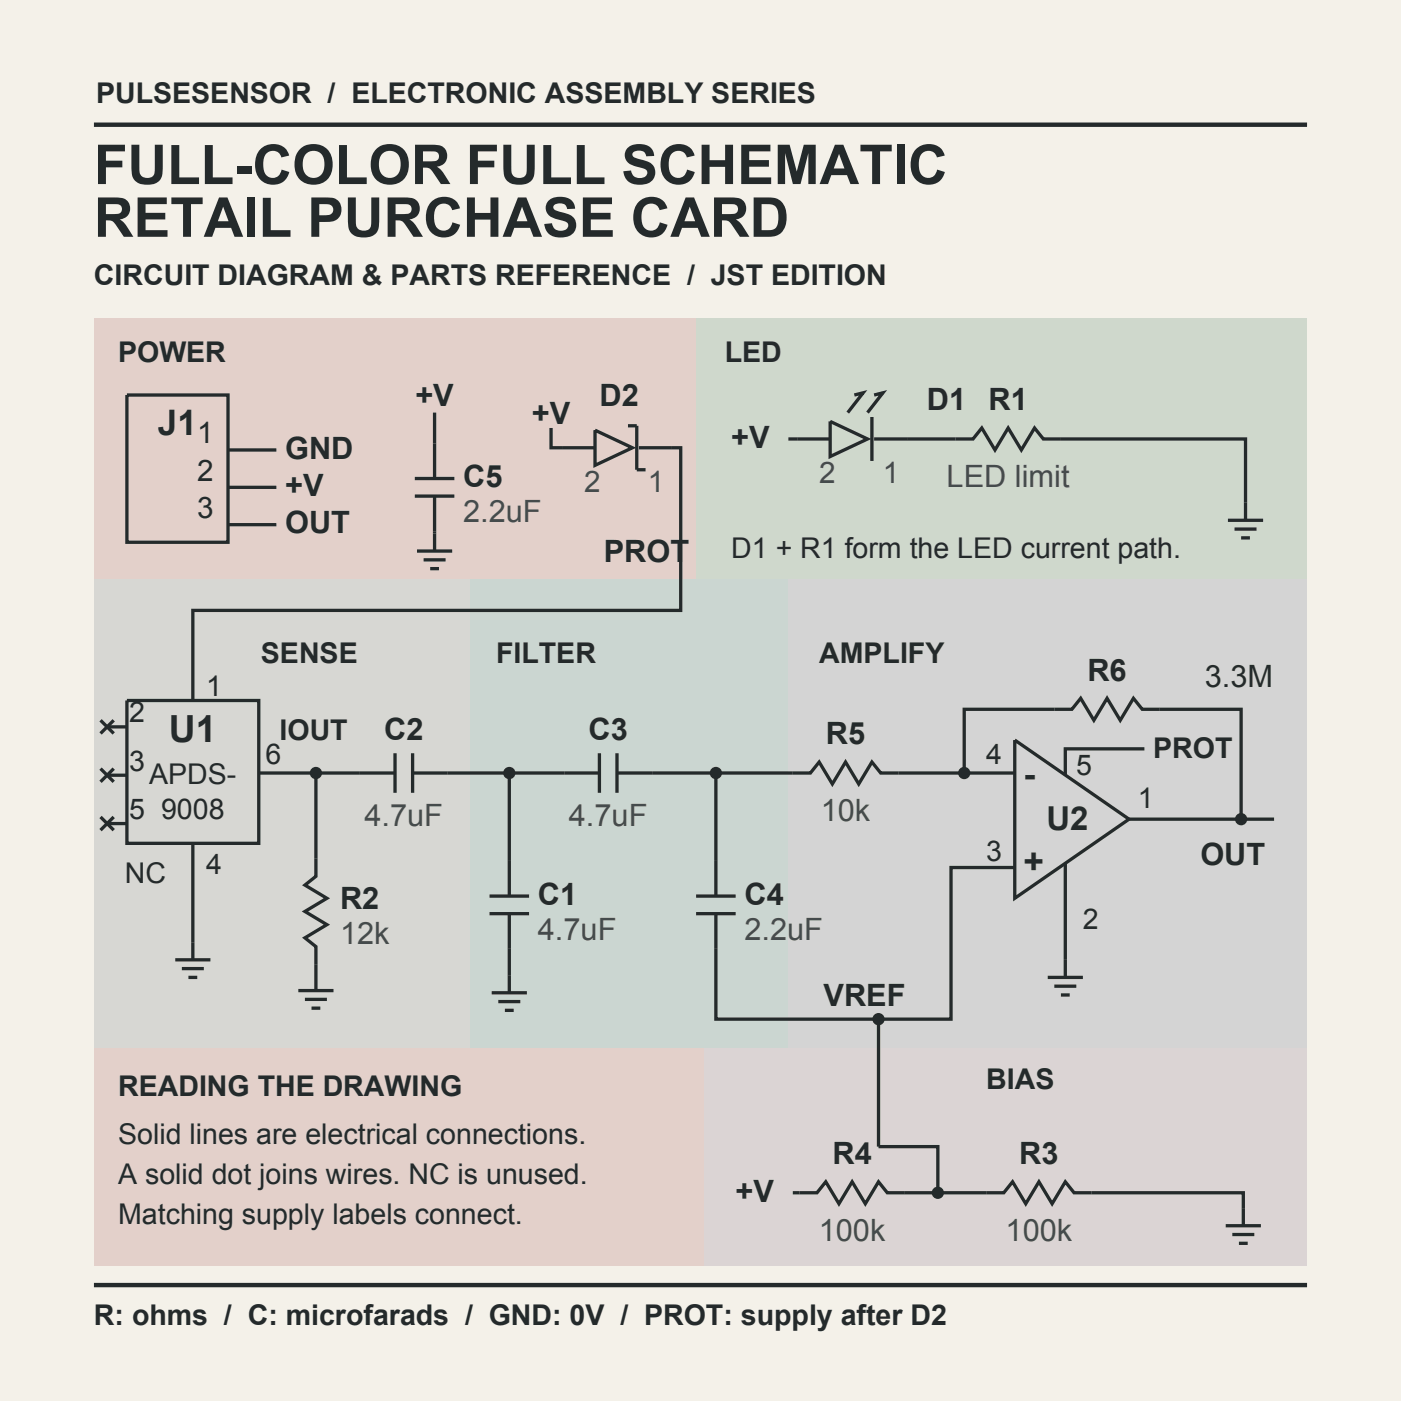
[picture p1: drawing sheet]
<svg xmlns="http://www.w3.org/2000/svg" width="108mm" height="108mm" viewBox="0 0 108 108" stroke-linecap="round" stroke-linejoin="round" font-family="sans-serif">
<path d="M0 0h107.9v107.9h-107.9z" fill-rule="evenodd" fill="#f4f1e9"/>
<path d="M7.2 9.6h93.5" fill="none" stroke="#242a2b" stroke-width=".34"/>
<path d="M7.2 24.5h46.4v20.2h-46.4z" fill-rule="evenodd" fill="#e3d0ca"/>
<path d="M53.6 24.5h47.1v20.2h-47.1z" fill-rule="evenodd" fill="#cfd8cc"/>
<path d="M7.2 44.7h29v36h-29z" fill-rule="evenodd" fill="#d7d7d3"/>
<path d="M36.2 44.7h24.5v36h-24.5z" fill-rule="evenodd" fill="#cbd6d1"/>
<path d="M60.7 44.7h40v36h-40z" fill-rule="evenodd" fill="#d4d4d4"/>
<path d="M7.2 80.7h47.1v16.8h-47.1z" fill-rule="evenodd" fill="#e3d0ca"/>
<path d="M54.3 80.7h46.4v16.8h-46.4z" fill-rule="evenodd" fill="#dbd4d4"/>
<g fill="none" stroke="#242a2b" stroke-width=".25">
<path d="M9.8 30.4h7.8v11.4h-7.8zM17.6 34.7h3.7M17.6 37.5h3.7M32 36.9h3M32 38.2h3M33.5 31.8v5.1M33.5 38.2v4.3M42.5 33v1.5h3.3M45.8 33.1l2.9 1.4-2.9 1.4zM48.4 32.8h.7v3.4h.6M49.2 34.5h3.3v12.5h-37.6v7M60.7 33.8h3.3"/>
<path d="M64 32.5l2.8 1.3-2.8 1.4zM65.8 30.4l.7-.1-1.2 1.5M67.2 32.1v3.4M67.4 30.4l.6-.1-1.2 1.5M67.4 33.8h7.6l.6-.8 1.1 1.7 1-1.7 1 1.7 1-1.7 .7 .8h15.6v6.3M7.7 55.5l1.1 1M7.7 59.2l1.1 1M8.3 56h1.5M8.3 59.7h1.5M8.8 55.5l-1.1 1M8.8 59.2l-1.1 1M9.8 54h10.1v11h-10.1z"/>
<path d="M17.6 40.4h3.7M19.9 59.6h7.8M32.1 42.5h2.7M32.6 43.1h1.7M33.1 43.8h.7M94.6 40.1h2.7M95.1 40.8h1.7M95.6 41.4h.7M7.7 62.9l1.1 1.1M8.3 63.5h1.5M8.8 62.9l-1.1 1.1M13.5 74h2.7"/>
<path d="M14 74.6h1.7M14.5 75.3h.7M14.9 65v9"/>
</g>
<circle cx="24.3" cy="59.6" r=".47" fill="#242a2b"/>
<path d="M24.3 59.6v7.9l-.8 .7 1.7 1-1.7 1 1.7 1-1.7 1.1 .8 .6v3.4M27.7 59.6h2.7M30.4 58v3.1M31.8 59.6h11.7M31.8 58v3.1M23 76.3h2.7M23.5 77h1.7M24 77.7h.7" fill="none" stroke="#242a2b" stroke-width=".25"/>
<circle cx="39.2" cy="59.6" r=".47" fill="#242a2b"/>
<path d="M43.5 59.6h2.7M46.2 58v3.1M47.5 59.6h13.6M47.5 58v3.1" fill="none" stroke="#242a2b" stroke-width=".25"/>
<circle cx="55.2" cy="59.6" r=".47" fill="#242a2b"/>
<path d="M61.1 59.6h1.3l.7-.9 1 1.7 1.1-1.7 1 1.7 1-1.7 .7 .9h10.3" fill="none" stroke="#242a2b" stroke-width=".25"/>
<circle cx="74.3" cy="59.6" r=".47" fill="#242a2b"/>
<g fill="none" stroke="#242a2b" stroke-width=".25">
<path d="M39.2 59.6v9.4M55.2 59.6v9.4M78.2 57l8.8 6.1-8.8 6.1zM37.7 69h3.1M37.7 70.4h3.1M37.9 76.5h2.7M38.4 77.2h1.7M38.9 77.9h.7M39.2 70.4v6.1M53.6 69h3.1M53.6 70.4h3.1M55.2 70.4v2.7"/>
<path d="M87 63.1h11.2"/>
</g>
<circle cx="95.6" cy="63.1" r=".47" fill="#242a2b"/>
<path d="M74.3 59.6v-4.9h8.3l.7-.9 1 1.7 1-1.7 1 1.7 1-1.7 .7 .9h7.6v8.4M88.2 57.7h-6.1v2M78.2 66.8h-4.9v11.7h-18.1v-5.4M80.7 75.3h2.7M81.2 76h1.7M81.7 76.7h.7M82.1 66.5v8.8" fill="none" stroke="#242a2b" stroke-width=".25"/>
<circle cx="67.7" cy="78.5" r=".47" fill="#242a2b"/>
<path d="M67.7 78.5v9.8M61.1 91.9h1.8l.7-.8 1 1.7 1.1-1.7 1 1.7 1-1.7 .7 .8h7.6" fill="none" stroke="#242a2b" stroke-width=".25"/>
<circle cx="72.3" cy="91.9" r=".47" fill="#242a2b"/>
<path d="M67.7 88.3h4.6v3.6M76 91.9h1.3l.7-.8 1 1.7 1.1-1.7 1 1.7 1-1.7 .7 .8h13v2.5M94.4 94.4h2.8M95 95.1h1.6M95.5 95.8h.6" fill="none" stroke="#242a2b" stroke-width=".25"/>
<path d="M7.2 99h93.5" fill="none" stroke="#242a2b" stroke-width=".34"/>
<g font-size="4.2" fill="#242a2b">
<text x="7.2" y="14.2">FULL-COLOR FULL SCHEMATIC</text>
<text x="7.2" y="18.2">RETAIL PURCHASE CARD</text>
</g>
<text font-size="2.9" fill="#242a2b" x="13" y="57.2">U1</text>
<g font-size="2.7" fill="#242a2b">
<text x="12.2" y="33.5">J1</text>
<text x="78.9" y="60.6">-</text>
<text x="78.9" y="67.4">+</text>
</g>
<text font-size="2.5" fill="#242a2b" x="80.6" y="64">U2</text>
<g font-size="2.4" fill="#242a2b">
<text x="22" y="35.3">GND</text>
<text x="32" y="31.3">+V</text>
<text x="41" y="32.6">+V</text>
<text x="46.2" y="31.3">D2</text>
<text x="56.3" y="34.5">+V</text>
<text x="71.4" y="31.6">D1</text>
<text x="76.2" y="31.6">R1</text>
<text x="22" y="38.2">+V</text>
<text x="22" y="41.1">OUT</text>
<text x="35.7" y="37.5">C5</text>
<text x="46.5" y="43.3">PROT</text>
<text x="83.8" y="52.5">R6</text>
<text x="92.8" y="53">3.3M</text>
<text x="29.6" y="57">C2</text>
<text x="45.3" y="57">C3</text>
<text x="63.6" y="57.4">R5</text>
<text x="26.2" y="70.1">R2</text>
<text x="41.4" y="69.7">C1</text>
<text x="57.4" y="69.7">C4</text>
<text x="92.5" y="66.7">OUT</text>
<text x="63.5" y="77.5">VREF</text>
<text x="64.1" y="89.7">R4</text>
<text x="78.5" y="89.7">R3</text>
<text x="56.7" y="92.6">+V</text>
</g>
<g font-size="2.4" fill="#454b4c">
<text x="35.7" y="40.3">2.2uF</text>
<text x="72.9" y="37.5">LED limit</text>
<text x="28.1" y="63.6">4.7uF</text>
<text x="43.8" y="63.6">4.7uF</text>
<text x="63.2" y="63.3">10k</text>
<text x="26.2" y="72.8">12k</text>
<text x="41.4" y="72.4">4.7uF</text>
<text x="57.4" y="72.4">2.2uF</text>
<text x="63.1" y="95.6">100k</text>
<text x="77.5" y="95.6">100k</text>
</g>
<g font-size="2.3" fill="#242a2b">
<text x="15.2" y="34.2">1</text>
<text x="15.2" y="37">2</text>
<text x="15.2" y="39.9">3</text>
</g>
<g font-size="2.3" fill="#454b4c">
<text x="45" y="37.9">2</text>
<text x="49.9" y="37.9">1</text>
<text x="63.1" y="37.2">2</text>
<text x="68" y="37.2">1</text>
</g>
<g font-size="2.2" fill="#242a2b">
<text x="7.4" y="7.9">PULSESENSOR / ELECTRONIC ASSEMBLY SERIES</text>
<text x="7.2" y="22">CIRCUIT DIAGRAM &amp; PARTS REFERENCE / JST EDITION</text>
<text x="9.1" y="27.9">POWER</text>
<text x="55.8" y="27.9">LED</text>
<text x="56.3" y="43">D1 + R1 form the LED current path.</text>
<text x="15.9" y="53.6">1</text>
<text x="20.1" y="51.1">SENSE</text>
<text x="38.2" y="51.1">FILTER</text>
<text x="63.1" y="51.1">AMPLIFY</text>
<text x="9.9" y="55.7">2</text>
<text x="9.9" y="59.4">3</text>
<text x="20.4" y="58.9">6</text>
<text x="21.5" y="57">IOUT</text>
<text x="76" y="58.9">4</text>
<text x="82.9" y="59.7">5</text>
<text x="88.9" y="58.4">PROT</text>
<text x="9.9" y="63.1">5</text>
<text x="11.5" y="60.4">APDS-</text>
<text x="12.4" y="63.1">9008</text>
<text x="87.7" y="62.3">1</text>
<text x="9.6" y="68">NC</text>
<text x="15.9" y="67.4">4</text>
<text x="76" y="66.3">3</text>
<text x="83.4" y="71.6">2</text>
<text x="76" y="83.9">BIAS</text>
<text x="9.1" y="84.5">READING THE DRAWING</text>
<text x="9.1" y="88.2">Solid lines are electrical connections.</text>
<text x="9.1" y="91.2">A solid dot joins wires. NC is unused.</text>
<text x="9.1" y="94.3">Matching supply labels connect.</text>
<text x="7.2" y="102.1">R: ohms / C: microfarads / GND: 0V / PROT: supply after D2</text>
</g>
</svg>
